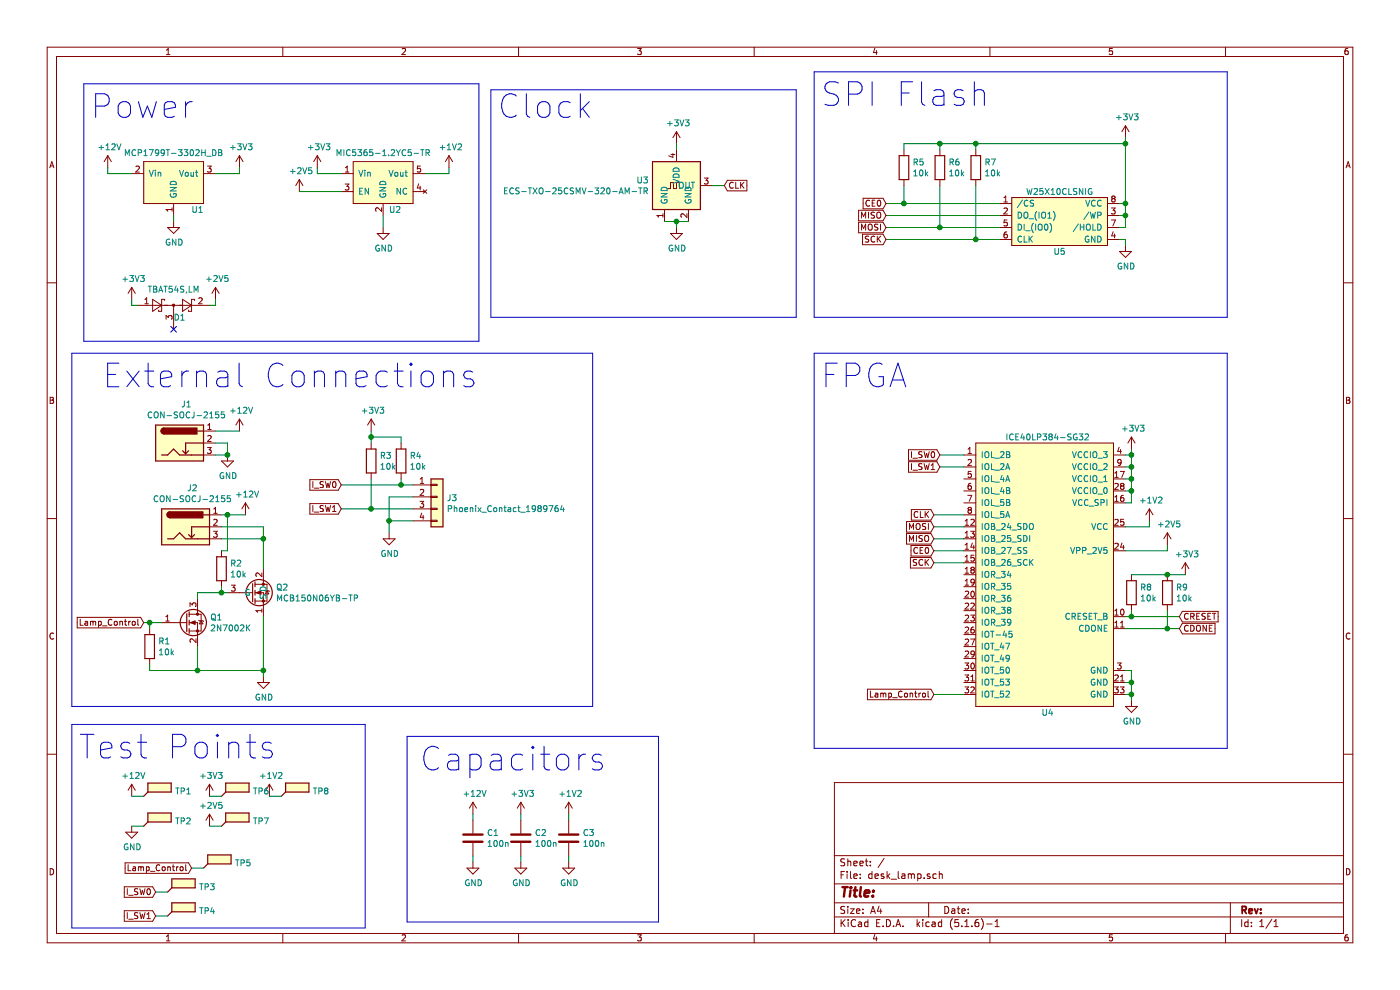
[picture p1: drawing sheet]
EESchema Schematic File Version 4
EELAYER 30 0
EELAYER END
$Descr A4 11693 8268
encoding utf-8
Sheet 1 1
Title ""
Date ""
Rev ""
Comp ""
Comment1 ""
Comment2 ""
Comment3 ""
Comment4 ""
$EndDescr
$Comp
L nezbyte:ICE40LP384-SG32 U4
U 1 1
P 8750 4950
F 0 "U4" H 8750 3950 50  0000 C CNN
F 1 "ICE40LP384-SG32" H 8750 6250 50  0000 C CNN
F 2 "nezbyte:QFN-32-1EP_5x5mm_P0.5mm_EP3.1x3.1mm_ThermalVias" H 8600 5050 50  0001 C CNN
F 3 "https://www.mouser.com/datasheet/2/225/FPGA-DS-02029-3-5-iCE40-LP-HX-Family-Data-Sheet-1022803.pdf" H 8600 5050 50  0001 C CNN
	1    8750 4950
	1    0    0    -1  
$EndComp
Wire Wire Line
	9450 3800 9450 3900
Wire Wire Line
	9450 3900 9400 3900
Wire Wire Line
	9450 3800 9400 3800
Wire Wire Line
	9450 3900 9450 4000
Wire Wire Line
	9450 4000 9400 4000
Connection ~ 9450 3900
Wire Wire Line
	9450 4000 9450 4100
Wire Wire Line
	9450 4100 9400 4100
Connection ~ 9450 4000
Text GLabel 7850 3800 0    50   Input ~ 0
I_SW0
Text GLabel 7850 3900 0    50   Input ~ 0
I_SW1
Wire Wire Line
	8050 3900 7850 3900
Wire Wire Line
	8050 3800 7850 3800
$Comp
L power:+2V5 #PWR0101
U 1 1
P 9750 4550
F 0 "#PWR0101" H 9750 4400 50  0001 C CNN
F 1 "+2V5" H 9765 4723 50  0000 C CNN
F 2 "" H 9750 4550 50  0001 C CNN
F 3 "" H 9750 4550 50  0001 C CNN
	1    9750 4550
	1    0    0    -1  
$EndComp
$Comp
L power:+3V3 #PWR0102
U 1 1
P 9450 3750
F 0 "#PWR0102" H 9450 3600 50  0001 C CNN
F 1 "+3V3" H 9465 3923 50  0000 C CNN
F 2 "" H 9450 3750 50  0001 C CNN
F 3 "" H 9450 3750 50  0001 C CNN
	1    9450 3750
	1    0    0    -1  
$EndComp
Wire Wire Line
	9450 3750 9450 3800
Connection ~ 9450 3800
$Comp
L power:GND #PWR0103
U 1 1
P 9450 5850
F 0 "#PWR0103" H 9450 5600 50  0001 C CNN
F 1 "GND" H 9455 5677 50  0000 C CNN
F 2 "" H 9450 5850 50  0001 C CNN
F 3 "" H 9450 5850 50  0001 C CNN
	1    9450 5850
	1    0    0    -1  
$EndComp
Wire Wire Line
	9400 5800 9450 5800
Wire Wire Line
	9450 5800 9450 5850
Wire Wire Line
	9400 5700 9450 5700
Wire Wire Line
	9450 5700 9450 5800
Connection ~ 9450 5800
Wire Wire Line
	9400 4200 9450 4200
Wire Wire Line
	9450 4200 9450 4100
Connection ~ 9450 4100
$Comp
L power:+3V3 #PWR0104
U 1 1
P 2000 1400
F 0 "#PWR0104" H 2000 1250 50  0001 C CNN
F 1 "+3V3" H 2015 1573 50  0000 C CNN
F 2 "" H 2000 1400 50  0001 C CNN
F 3 "" H 2000 1400 50  0001 C CNN
	1    2000 1400
	1    0    0    -1  
$EndComp
$Comp
L power:+2V5 #PWR0105
U 1 1
P 2500 1600
F 0 "#PWR0105" H 2500 1450 50  0001 C CNN
F 1 "+2V5" H 2515 1773 50  0000 C CNN
F 2 "" H 2500 1600 50  0001 C CNN
F 3 "" H 2500 1600 50  0001 C CNN
	1    2500 1600
	1    0    0    -1  
$EndComp
$Comp
L power:+1V2 #PWR0106
U 1 1
P 9600 4350
F 0 "#PWR0106" H 9600 4200 50  0001 C CNN
F 1 "+1V2" H 9615 4523 50  0000 C CNN
F 2 "" H 9600 4350 50  0001 C CNN
F 3 "" H 9600 4350 50  0001 C CNN
	1    9600 4350
	1    0    0    -1  
$EndComp
Wire Wire Line
	9750 4550 9750 4600
$Comp
L nezbyte:MCP1799T-3302H_DB U1
U 1 1
P 1450 1450
F 0 "U1" H 1650 1150 50  0000 C CNN
F 1 "MCP1799T-3302H_DB" H 1450 1624 50  0000 C CNN
F 2 "nezbyte:SOT-89-3" H 1450 1600 50  0001 C CNN
F 3 "https://www.mouser.com/datasheet/2/268/MCP1799-Data-Sheet-20006248A-1658571.pdf" H 1450 1600 50  0001 C CNN
	1    1450 1450
	1    0    0    -1  
$EndComp
$Comp
L power:+12V #PWR0107
U 1 1
P 900 1400
F 0 "#PWR0107" H 900 1250 50  0001 C CNN
F 1 "+12V" H 915 1573 50  0000 C CNN
F 2 "" H 900 1400 50  0001 C CNN
F 3 "" H 900 1400 50  0001 C CNN
	1    900  1400
	1    0    0    -1  
$EndComp
Wire Wire Line
	900  1400 900  1450
Wire Wire Line
	900  1450 1100 1450
Wire Wire Line
	1800 1450 2000 1450
Wire Wire Line
	2000 1450 2000 1400
$Comp
L power:GND #PWR0108
U 1 1
P 1450 1850
F 0 "#PWR0108" H 1450 1600 50  0001 C CNN
F 1 "GND" H 1455 1677 50  0000 C CNN
F 2 "" H 1450 1850 50  0001 C CNN
F 3 "" H 1450 1850 50  0001 C CNN
	1    1450 1850
	1    0    0    -1  
$EndComp
$Comp
L nezbyte:MIC5365-1.2YC5-TR U2
U 1 1
P 3200 1450
F 0 "U2" H 3300 1150 50  0000 C CNN
F 1 "MIC5365-1.2YC5-TR" H 3200 1624 50  0000 C CNN
F 2 "nezbyte:SOT-353_SC-70-5" H 3150 1900 50  0001 C CNN
F 3 "https://www.mouser.com/datasheet/2/268/mic5365-1082359.pdf" H 3150 1900 50  0001 C CNN
	1    3200 1450
	1    0    0    -1  
$EndComp
$Comp
L power:+3V3 #PWR0109
U 1 1
P 2650 1400
F 0 "#PWR0109" H 2650 1250 50  0001 C CNN
F 1 "+3V3" H 2665 1573 50  0000 C CNN
F 2 "" H 2650 1400 50  0001 C CNN
F 3 "" H 2650 1400 50  0001 C CNN
	1    2650 1400
	1    0    0    -1  
$EndComp
Wire Wire Line
	2850 1450 2650 1450
Wire Wire Line
	2650 1450 2650 1400
$Comp
L power:+1V2 #PWR0110
U 1 1
P 3750 1400
F 0 "#PWR0110" H 3750 1250 50  0001 C CNN
F 1 "+1V2" H 3765 1573 50  0000 C CNN
F 2 "" H 3750 1400 50  0001 C CNN
F 3 "" H 3750 1400 50  0001 C CNN
	1    3750 1400
	1    0    0    -1  
$EndComp
Wire Wire Line
	3750 1400 3750 1450
Wire Wire Line
	3750 1450 3550 1450
Wire Wire Line
	9600 4350 9600 4400
Wire Wire Line
	9600 4400 9400 4400
Wire Wire Line
	9400 4600 9750 4600
$Comp
L nezbyte:TBAT54S,LM D1
U 1 1
P 1450 2550
F 0 "D1" H 1500 2450 50  0000 C CNN
F 1 "TBAT54S,LM" H 1450 2684 50  0000 C CNN
F 2 "nezbyte:SOT-23" H 1450 2550 50  0001 C CNN
F 3 "https://www.mouser.com/datasheet/2/408/TBAT54S_datasheet_en_20171117-951101.pdf" H 1450 2550 50  0001 C CNN
	1    1450 2550
	1    0    0    -1  
$EndComp
$Comp
L power:+3V3 #PWR0111
U 1 1
P 1100 2500
F 0 "#PWR0111" H 1100 2350 50  0001 C CNN
F 1 "+3V3" H 1115 2673 50  0000 C CNN
F 2 "" H 1100 2500 50  0001 C CNN
F 3 "" H 1100 2500 50  0001 C CNN
	1    1100 2500
	1    0    0    -1  
$EndComp
Wire Wire Line
	1100 2500 1100 2550
Wire Wire Line
	1100 2550 1150 2550
$Comp
L power:+2V5 #PWR0112
U 1 1
P 1800 2500
F 0 "#PWR0112" H 1800 2350 50  0001 C CNN
F 1 "+2V5" H 1815 2673 50  0000 C CNN
F 2 "" H 1800 2500 50  0001 C CNN
F 3 "" H 1800 2500 50  0001 C CNN
	1    1800 2500
	1    0    0    -1  
$EndComp
Wire Wire Line
	1800 2500 1800 2550
Wire Wire Line
	1800 2550 1750 2550
NoConn ~ 1450 2750
Wire Wire Line
	2850 1600 2500 1600
$Comp
L power:GND #PWR0113
U 1 1
P 3200 1900
F 0 "#PWR0113" H 3200 1650 50  0001 C CNN
F 1 "GND" H 3205 1727 50  0000 C CNN
F 2 "" H 3200 1900 50  0001 C CNN
F 3 "" H 3200 1900 50  0001 C CNN
	1    3200 1900
	1    0    0    -1  
$EndComp
Wire Wire Line
	3200 1800 3200 1900
Wire Notes Line style solid
	700  2850 4000 2850
Wire Notes Line style solid
	4000 700  700  700 
Wire Notes Line style solid
	6800 6250 6800 2950
Wire Notes Line style solid
	6800 2950 10250 2950
Wire Notes Line style solid
	10250 2950 10250 6250
Wire Notes Line style solid
	6800 6250 10250 6250
Text Notes 6850 3250 0    197  ~ 0
FPGA\n
Text Notes 750  1000 0    197  ~ 0
Power\n
Wire Notes Line style solid
	700  700  700  2850
$Comp
L nezbyte:W25X10CLSNIG U5
U 1 1
P 8850 1850
F 0 "U5" H 8850 1600 50  0000 C CNN
F 1 "W25X10CLSNIG" H 8850 2100 50  0000 C CNN
F 2 "nezbyte:SOIC-8_3.9x4.9mm_P1.27mm" H 8750 1900 50  0001 C CNN
F 3 "https://www.mouser.com/datasheet/2/949/w25x10cl_revg_021714-1489755.pdf" H 8750 1900 50  0001 C CNN
	1    8850 1850
	1    0    0    -1  
$EndComp
Text GLabel 7800 4400 0    50   Input ~ 0
MOSI
Text GLabel 7800 4500 0    50   Input ~ 0
MISO
Text GLabel 7800 4600 0    50   Input ~ 0
CE0
Wire Wire Line
	7800 4600 8050 4600
Wire Wire Line
	7800 4500 8050 4500
Wire Wire Line
	7800 4400 8050 4400
Text GLabel 7800 4700 0    50   Input ~ 0
SCK
Wire Wire Line
	7800 4700 8050 4700
Text GLabel 7400 1800 0    50   Input ~ 0
MISO
Text GLabel 7400 1900 0    50   Input ~ 0
MOSI
Text GLabel 7400 1700 0    50   Input ~ 0
CE0
Text GLabel 7400 2000 0    50   Input ~ 0
SCK
$Comp
L power:+3V3 #PWR0114
U 1 1
P 9400 1150
F 0 "#PWR0114" H 9400 1000 50  0001 C CNN
F 1 "+3V3" H 9415 1323 50  0000 C CNN
F 2 "" H 9400 1150 50  0001 C CNN
F 3 "" H 9400 1150 50  0001 C CNN
	1    9400 1150
	1    0    0    -1  
$EndComp
Wire Wire Line
	9400 1700 9350 1700
$Comp
L power:GND #PWR0115
U 1 1
P 9400 2050
F 0 "#PWR0115" H 9400 1800 50  0001 C CNN
F 1 "GND" H 9405 1877 50  0000 C CNN
F 2 "" H 9400 2050 50  0001 C CNN
F 3 "" H 9400 2050 50  0001 C CNN
	1    9400 2050
	1    0    0    -1  
$EndComp
Wire Wire Line
	9350 2000 9400 2000
Wire Wire Line
	9400 2000 9400 2050
Wire Wire Line
	9350 1800 9400 1800
Wire Wire Line
	9400 1800 9400 1700
Connection ~ 9400 1700
Wire Wire Line
	9350 1900 9400 1900
Wire Wire Line
	9400 1900 9400 1800
Connection ~ 9400 1800
Text GLabel 9850 5150 2    50   Input ~ 0
CRESET
Text GLabel 9850 5250 2    50   Input ~ 0
CDONE
Wire Notes Line style solid
	10250 2650 10250 600 
Wire Notes Line style solid
	10250 600  6800 600 
Wire Notes Line style solid
	6800 600  6800 2650
Wire Wire Line
	9400 5150 9450 5150
$Comp
L Device:R R8
U 1 1
P 9450 4950
F 0 "R8" H 9520 4996 50  0000 L CNN
F 1 "10k" H 9520 4905 50  0000 L CNN
F 2 "Resistor_SMD:R_0805_2012Metric" V 9380 4950 50  0001 C CNN
F 3 "~" H 9450 4950 50  0001 C CNN
	1    9450 4950
	1    0    0    -1  
$EndComp
$Comp
L Device:R R9
U 1 1
P 9750 4950
F 0 "R9" H 9820 4996 50  0000 L CNN
F 1 "10k" H 9820 4905 50  0000 L CNN
F 2 "Resistor_SMD:R_0805_2012Metric" V 9680 4950 50  0001 C CNN
F 3 "~" H 9750 4950 50  0001 C CNN
	1    9750 4950
	1    0    0    -1  
$EndComp
Wire Wire Line
	9450 5100 9450 5150
Wire Wire Line
	9750 5100 9750 5250
Connection ~ 9750 5250
Wire Wire Line
	9750 5250 9850 5250
$Comp
L power:+3V3 #PWR0116
U 1 1
P 9900 4800
F 0 "#PWR0116" H 9900 4650 50  0001 C CNN
F 1 "+3V3" H 9915 4973 50  0000 C CNN
F 2 "" H 9900 4800 50  0001 C CNN
F 3 "" H 9900 4800 50  0001 C CNN
	1    9900 4800
	1    0    0    -1  
$EndComp
Wire Wire Line
	9900 4800 9750 4800
Connection ~ 9750 4800
Wire Wire Line
	9450 4800 9750 4800
Wire Wire Line
	9450 5150 9850 5150
Connection ~ 9450 5150
Wire Wire Line
	9400 5250 9750 5250
$Comp
L Device:R R7
U 1 1
P 8150 1400
F 0 "R7" H 8220 1446 50  0000 L CNN
F 1 "10k" H 8220 1355 50  0000 L CNN
F 2 "Resistor_SMD:R_0805_2012Metric" V 8080 1400 50  0001 C CNN
F 3 "~" H 8150 1400 50  0001 C CNN
	1    8150 1400
	1    0    0    -1  
$EndComp
$Comp
L Device:R R6
U 1 1
P 7850 1400
F 0 "R6" H 7920 1446 50  0000 L CNN
F 1 "10k" H 7920 1355 50  0000 L CNN
F 2 "Resistor_SMD:R_0805_2012Metric" V 7780 1400 50  0001 C CNN
F 3 "~" H 7850 1400 50  0001 C CNN
	1    7850 1400
	1    0    0    -1  
$EndComp
$Comp
L Device:R R5
U 1 1
P 7550 1400
F 0 "R5" H 7620 1446 50  0000 L CNN
F 1 "10k" H 7620 1355 50  0000 L CNN
F 2 "Resistor_SMD:R_0805_2012Metric" V 7480 1400 50  0001 C CNN
F 3 "~" H 7550 1400 50  0001 C CNN
	1    7550 1400
	1    0    0    -1  
$EndComp
Wire Wire Line
	7400 1700 7550 1700
Wire Wire Line
	7400 1800 8350 1800
Wire Wire Line
	7400 1900 7850 1900
Wire Wire Line
	9400 1200 9400 1700
Wire Wire Line
	7400 2000 8150 2000
Wire Wire Line
	8150 1550 8150 2000
Connection ~ 8150 2000
Wire Wire Line
	8150 2000 8350 2000
Wire Wire Line
	7850 1550 7850 1900
Connection ~ 7850 1900
Wire Wire Line
	7850 1900 8350 1900
Wire Wire Line
	7550 1550 7550 1700
Connection ~ 7550 1700
Wire Wire Line
	7550 1700 8350 1700
Wire Wire Line
	7550 1250 7550 1200
Wire Wire Line
	7550 1200 7850 1200
Connection ~ 9400 1200
Wire Wire Line
	9400 1150 9400 1200
Wire Wire Line
	7850 1250 7850 1200
Connection ~ 7850 1200
Wire Wire Line
	7850 1200 8150 1200
Wire Wire Line
	8150 1250 8150 1200
Connection ~ 8150 1200
Wire Wire Line
	8150 1200 9400 1200
Text Notes 6850 900  0    197  ~ 0
SPI Flash\n
$Comp
L nezbyte:ECS-TXO-25CSMV-320-AM-TR U3
U 1 1
P 5650 1550
F 0 "U3" H 5420 1596 50  0000 R CNN
F 1 "ECS-TXO-25CSMV-320-AM-TR" H 5420 1505 50  0000 R CNN
F 2 "nezbyte:Oscillator_SMD_ECS_2520MV-xxx-xx-4Pin_2.5x2.0mm" H 5750 2350 50  0001 C CNN
F 3 "https://www.mouser.com/datasheet/2/122/ECS-TXO-25CSMV-1663914.pdf" H 5750 2350 50  0001 C CNN
	1    5650 1550
	1    0    0    -1  
$EndComp
$Comp
L power:+3V3 #PWR0117
U 1 1
P 5650 1200
F 0 "#PWR0117" H 5650 1050 50  0001 C CNN
F 1 "+3V3" H 5665 1373 50  0000 C CNN
F 2 "" H 5650 1200 50  0001 C CNN
F 3 "" H 5650 1200 50  0001 C CNN
	1    5650 1200
	1    0    0    -1  
$EndComp
Wire Wire Line
	5650 1200 5650 1250
$Comp
L power:GND #PWR0118
U 1 1
P 5650 1900
F 0 "#PWR0118" H 5650 1650 50  0001 C CNN
F 1 "GND" H 5655 1727 50  0000 C CNN
F 2 "" H 5650 1900 50  0001 C CNN
F 3 "" H 5650 1900 50  0001 C CNN
	1    5650 1900
	1    0    0    -1  
$EndComp
Wire Wire Line
	5550 1850 5650 1850
Wire Wire Line
	5650 1850 5650 1900
Connection ~ 5650 1850
Wire Wire Line
	5650 1850 5750 1850
Text GLabel 6050 1550 2    50   Input ~ 0
CLK
Wire Wire Line
	6050 1550 5950 1550
Text GLabel 7800 4300 0    50   Input ~ 0
CLK
Wire Wire Line
	7800 4300 8050 4300
Wire Notes Line style solid
	6800 2650 10250 2650
Wire Notes Line style solid
	4000 700  4000 2850
Wire Notes Line style solid
	4100 750  4100 2650
Wire Notes Line style solid
	4100 2650 6650 2650
Wire Notes Line style solid
	6650 2650 6650 750 
Wire Notes Line style solid
	6650 750  4100 750 
Text Notes 4150 1000 0    197  ~ 0
Clock
$Comp
L nezbyte:CON-SOCJ-2155 J1
U 1 1
P 1500 3700
F 0 "J1" H 1557 4025 50  0000 C CNN
F 1 "CON-SOCJ-2155" H 1557 3934 50  0000 C CNN
F 2 "nezbyte:BarrelJack_CUI_PJ-102AH_Horizontal" H 1500 3700 50  0001 C CNN
F 3 "https://www.mouser.com/catalog/additional/Gravitech_CON_SOCJ_2155.jpg" H 1500 3700 50  0001 C CNN
	1    1500 3700
	1    0    0    -1  
$EndComp
$Comp
L power:+12V #PWR0119
U 1 1
P 2000 3600
F 0 "#PWR0119" H 2000 3450 50  0001 C CNN
F 1 "+12V" H 2015 3773 50  0000 C CNN
F 2 "" H 2000 3600 50  0001 C CNN
F 3 "" H 2000 3600 50  0001 C CNN
	1    2000 3600
	1    0    0    -1  
$EndComp
$Comp
L power:GND #PWR0120
U 1 1
P 1900 3800
F 0 "#PWR0120" H 1900 3550 50  0001 C CNN
F 1 "GND" H 1905 3627 50  0000 C CNN
F 2 "" H 1900 3800 50  0001 C CNN
F 3 "" H 1900 3800 50  0001 C CNN
	1    1900 3800
	1    0    0    -1  
$EndComp
Wire Wire Line
	1800 3800 1900 3800
Wire Wire Line
	1800 3700 1900 3700
Wire Wire Line
	1900 3700 1900 3800
Connection ~ 1900 3800
$Comp
L nezbyte:MCB150N06YB-TP Q2
U 1 1
P 2200 4950
F 0 "Q2" H 2304 4996 50  0000 L CNN
F 1 "MCB150N06YB-TP" H 2304 4905 50  0000 L CNN
F 2 "nezbyte:TO-263-3_TabPin2" H 2200 4950 50  0001 C CNN
F 3 "https://www.mouser.com/datasheet/2/258/MCB150N06YB(D2PAK)-V1-1626326.pdf" H 2200 4950 50  0001 C CNN
	1    2200 4950
	1    0    0    -1  
$EndComp
$Comp
L nezbyte:CON-SOCJ-2155 J2
U 1 1
P 1550 4400
F 0 "J2" H 1607 4725 50  0000 C CNN
F 1 "CON-SOCJ-2155" H 1607 4634 50  0000 C CNN
F 2 "nezbyte:BarrelJack_CUI_PJ-102AH_Horizontal" H 1550 4400 50  0001 C CNN
F 3 "https://www.mouser.com/catalog/additional/Gravitech_CON_SOCJ_2155.jpg" H 1550 4400 50  0001 C CNN
	1    1550 4400
	1    0    0    -1  
$EndComp
$Comp
L power:+12V #PWR0121
U 1 1
P 2050 4300
F 0 "#PWR0121" H 2050 4150 50  0001 C CNN
F 1 "+12V" H 2065 4473 50  0000 C CNN
F 2 "" H 2050 4300 50  0001 C CNN
F 3 "" H 2050 4300 50  0001 C CNN
	1    2050 4300
	1    0    0    -1  
$EndComp
Wire Wire Line
	1800 3600 2000 3600
Wire Wire Line
	2050 4300 1900 4300
Wire Wire Line
	2200 4400 1850 4400
Wire Wire Line
	1850 4500 2200 4500
Connection ~ 2200 4500
Wire Wire Line
	2200 4500 2200 4400
Text GLabel 1200 5200 0    50   Input ~ 0
Lamp_Control
$Comp
L Device:R R2
U 1 1
P 1850 4750
F 0 "R2" H 1920 4796 50  0000 L CNN
F 1 "10k" H 1920 4705 50  0000 L CNN
F 2 "Resistor_SMD:R_0805_2012Metric" V 1780 4750 50  0001 C CNN
F 3 "~" H 1850 4750 50  0001 C CNN
	1    1850 4750
	1    0    0    -1  
$EndComp
$Comp
L power:GND #PWR0122
U 1 1
P 2200 5650
F 0 "#PWR0122" H 2200 5400 50  0001 C CNN
F 1 "GND" H 2205 5477 50  0000 C CNN
F 2 "" H 2200 5650 50  0001 C CNN
F 3 "" H 2200 5650 50  0001 C CNN
	1    2200 5650
	1    0    0    -1  
$EndComp
$Comp
L Device:R R1
U 1 1
P 1250 5400
F 0 "R1" H 1320 5446 50  0000 L CNN
F 1 "10k" H 1320 5355 50  0000 L CNN
F 2 "Resistor_SMD:R_0805_2012Metric" V 1180 5400 50  0001 C CNN
F 3 "~" H 1250 5400 50  0001 C CNN
	1    1250 5400
	1    0    0    -1  
$EndComp
Wire Wire Line
	1250 5250 1250 5200
Wire Wire Line
	1250 5200 1350 5200
Wire Wire Line
	1250 5550 1250 5600
Wire Wire Line
	1250 5600 1650 5600
Wire Wire Line
	2200 5600 2200 5650
Wire Wire Line
	1650 5400 1650 5600
Connection ~ 1650 5600
Wire Wire Line
	1650 5600 2200 5600
Wire Wire Line
	1250 5200 1200 5200
Connection ~ 1250 5200
$Comp
L power:+12V #PWR0123
U 1 1
P 1100 6650
F 0 "#PWR0123" H 1100 6500 50  0001 C CNN
F 1 "+12V" H 1115 6823 50  0000 C CNN
F 2 "" H 1100 6650 50  0001 C CNN
F 3 "" H 1100 6650 50  0001 C CNN
	1    1100 6650
	1    0    0    -1  
$EndComp
$Comp
L power:GND #PWR0124
U 1 1
P 1100 6900
F 0 "#PWR0124" H 1100 6650 50  0001 C CNN
F 1 "GND" H 1105 6727 50  0000 C CNN
F 2 "" H 1100 6900 50  0001 C CNN
F 3 "" H 1100 6900 50  0001 C CNN
	1    1100 6900
	1    0    0    -1  
$EndComp
$Comp
L power:+3V3 #PWR0125
U 1 1
P 1750 6650
F 0 "#PWR0125" H 1750 6500 50  0001 C CNN
F 1 "+3V3" H 1765 6823 50  0000 C CNN
F 2 "" H 1750 6650 50  0001 C CNN
F 3 "" H 1750 6650 50  0001 C CNN
	1    1750 6650
	1    0    0    -1  
$EndComp
$Comp
L power:+2V5 #PWR0126
U 1 1
P 1750 6900
F 0 "#PWR0126" H 1750 6750 50  0001 C CNN
F 1 "+2V5" H 1765 7073 50  0000 C CNN
F 2 "" H 1750 6900 50  0001 C CNN
F 3 "" H 1750 6900 50  0001 C CNN
	1    1750 6900
	1    0    0    -1  
$EndComp
$Comp
L power:+1V2 #PWR0127
U 1 1
P 2250 6650
F 0 "#PWR0127" H 2250 6500 50  0001 C CNN
F 1 "+1V2" H 2265 6823 50  0000 C CNN
F 2 "" H 2250 6650 50  0001 C CNN
F 3 "" H 2250 6650 50  0001 C CNN
	1    2250 6650
	1    0    0    -1  
$EndComp
Text GLabel 1600 7250 0    50   Input ~ 0
Lamp_Control
Text GLabel 1300 7450 0    50   Input ~ 0
I_SW0
Text GLabel 1300 7650 0    50   Input ~ 0
I_SW1
$Comp
L nezbyte:TestPoint_5019 TP5
U 1 1
P 1700 7250
F 0 "TP5" H 1960 7293 50  0000 L CNN
F 1 "CTRL" H 1700 7400 50  0001 C CNN
F 2 "nezbyte:TestPoint_5019" H 1700 7250 50  0001 C CNN
F 3 "http://www.keyelco.com/product-pdf.cfm?p=1357" H 1700 7250 50  0001 C CNN
	1    1700 7250
	1    0    0    -1  
$EndComp
Wire Wire Line
	1600 7250 1700 7250
$Comp
L nezbyte:TestPoint_5019 TP3
U 1 1
P 1400 7450
F 0 "TP3" H 1660 7493 50  0000 L CNN
F 1 "SW0" H 1400 7600 50  0001 C CNN
F 2 "nezbyte:TestPoint_5019" H 1400 7450 50  0001 C CNN
F 3 "http://www.keyelco.com/product-pdf.cfm?p=1357" H 1400 7450 50  0001 C CNN
	1    1400 7450
	1    0    0    -1  
$EndComp
$Comp
L nezbyte:TestPoint_5019 TP4
U 1 1
P 1400 7650
F 0 "TP4" H 1660 7693 50  0000 L CNN
F 1 "SW1" H 1400 7800 50  0001 C CNN
F 2 "nezbyte:TestPoint_5019" H 1400 7650 50  0001 C CNN
F 3 "http://www.keyelco.com/product-pdf.cfm?p=1357" H 1400 7650 50  0001 C CNN
	1    1400 7650
	1    0    0    -1  
$EndComp
Wire Wire Line
	1300 7650 1400 7650
Wire Wire Line
	1300 7450 1400 7450
$Comp
L nezbyte:TestPoint_5019 TP1
U 1 1
P 1200 6650
F 0 "TP1" H 1460 6693 50  0000 L CNN
F 1 "12V" H 1200 6800 50  0001 C CNN
F 2 "nezbyte:TestPoint_5019" H 1200 6650 50  0001 C CNN
F 3 "http://www.keyelco.com/product-pdf.cfm?p=1357" H 1200 6650 50  0001 C CNN
	1    1200 6650
	1    0    0    -1  
$EndComp
$Comp
L nezbyte:TestPoint_5019 TP6
U 1 1
P 1850 6650
F 0 "TP6" H 2110 6693 50  0000 L CNN
F 1 "3.3V" H 1850 6800 50  0001 C CNN
F 2 "nezbyte:TestPoint_5019" H 1850 6650 50  0001 C CNN
F 3 "http://www.keyelco.com/product-pdf.cfm?p=1357" H 1850 6650 50  0001 C CNN
	1    1850 6650
	1    0    0    -1  
$EndComp
$Comp
L nezbyte:TestPoint_5019 TP8
U 1 1
P 2350 6650
F 0 "TP8" H 2610 6693 50  0000 L CNN
F 1 "1.2V" H 2350 6800 50  0001 C CNN
F 2 "nezbyte:TestPoint_5019" H 2350 6650 50  0001 C CNN
F 3 "http://www.keyelco.com/product-pdf.cfm?p=1357" H 2350 6650 50  0001 C CNN
	1    2350 6650
	1    0    0    -1  
$EndComp
Wire Wire Line
	2250 6650 2350 6650
Wire Wire Line
	1750 6650 1850 6650
Wire Wire Line
	1100 6650 1200 6650
$Comp
L nezbyte:TestPoint_5019 TP2
U 1 1
P 1200 6900
F 0 "TP2" H 1460 6943 50  0000 L CNN
F 1 "GND" H 1200 7050 50  0001 C CNN
F 2 "nezbyte:TestPoint_5019" H 1200 6900 50  0001 C CNN
F 3 "http://www.keyelco.com/product-pdf.cfm?p=1357" H 1200 6900 50  0001 C CNN
	1    1200 6900
	1    0    0    -1  
$EndComp
Wire Wire Line
	1100 6900 1200 6900
$Comp
L nezbyte:TestPoint_5019 TP7
U 1 1
P 1850 6900
F 0 "TP7" H 2110 6943 50  0000 L CNN
F 1 "2.5V" H 1850 7050 50  0001 C CNN
F 2 "nezbyte:TestPoint_5019" H 1850 6900 50  0001 C CNN
F 3 "http://www.keyelco.com/product-pdf.cfm?p=1357" H 1850 6900 50  0001 C CNN
	1    1850 6900
	1    0    0    -1  
$EndComp
Wire Wire Line
	1750 6900 1850 6900
$Comp
L power:+3V3 #PWR0128
U 1 1
P 3100 3600
F 0 "#PWR0128" H 3100 3450 50  0001 C CNN
F 1 "+3V3" H 3115 3773 50  0000 C CNN
F 2 "" H 3100 3600 50  0001 C CNN
F 3 "" H 3100 3600 50  0001 C CNN
	1    3100 3600
	1    0    0    -1  
$EndComp
$Comp
L Device:R R4
U 1 1
P 3350 3850
F 0 "R4" H 3420 3896 50  0000 L CNN
F 1 "10k" H 3420 3805 50  0000 L CNN
F 2 "Resistor_SMD:R_0805_2012Metric" V 3280 3850 50  0001 C CNN
F 3 "~" H 3350 3850 50  0001 C CNN
	1    3350 3850
	1    0    0    -1  
$EndComp
$Comp
L power:GND #PWR0129
U 1 1
P 3250 4450
F 0 "#PWR0129" H 3250 4200 50  0001 C CNN
F 1 "GND" H 3255 4277 50  0000 C CNN
F 2 "" H 3250 4450 50  0001 C CNN
F 3 "" H 3250 4450 50  0001 C CNN
	1    3250 4450
	1    0    0    -1  
$EndComp
$Comp
L nezbyte:Phoenix_Contact_1989764 J3
U 1 1
P 3650 4150
F 0 "J3" H 3730 4142 50  0000 L CNN
F 1 "Phoenix_Contact_1989764" H 3730 4051 50  0000 L CNN
F 2 "nezbyte:PhoenixContact_PTSA_0,5_4-2,5-F_P2.50mm_Horizontal" H 3650 4150 50  0001 C CNN
F 3 "https://www.mouser.com/datasheet/2/324/2/989764-1459286.pdf" H 3650 4150 50  0001 C CNN
	1    3650 4150
	1    0    0    -1  
$EndComp
Wire Wire Line
	3350 4000 3350 4050
Wire Wire Line
	3350 4050 3450 4050
Wire Wire Line
	3100 3650 3350 3650
Wire Wire Line
	3350 3650 3350 3700
$Comp
L Device:R R3
U 1 1
P 3100 3850
F 0 "R3" H 3170 3896 50  0000 L CNN
F 1 "10k" H 3170 3805 50  0000 L CNN
F 2 "Resistor_SMD:R_0805_2012Metric" V 3030 3850 50  0001 C CNN
F 3 "~" H 3100 3850 50  0001 C CNN
	1    3100 3850
	1    0    0    -1  
$EndComp
Wire Wire Line
	3100 3650 3100 3700
Connection ~ 3100 3650
Wire Wire Line
	3100 3600 3100 3650
Wire Wire Line
	3100 4000 3100 4250
Wire Wire Line
	3100 4250 3450 4250
Wire Wire Line
	3250 4450 3250 4350
Wire Wire Line
	3250 4350 3450 4350
Wire Wire Line
	3450 4150 3250 4150
Wire Wire Line
	3250 4150 3250 4350
Connection ~ 3250 4350
Text GLabel 2850 4050 0    50   Input ~ 0
I_SW0
Wire Wire Line
	2850 4050 3350 4050
Connection ~ 3350 4050
Text GLabel 2850 4250 0    50   Input ~ 0
I_SW1
Wire Wire Line
	2850 4250 3100 4250
Connection ~ 3100 4250
Wire Notes Line style solid
	600  7750 600  6050
Wire Notes Line style solid
	600  6050 3050 6050
Wire Notes Line style solid
	3050 6050 3050 7750
Wire Notes Line style solid
	3050 7750 600  7750
Text Notes 650  6350 0    197  ~ 0
Test Points\n
Text Notes 850  3250 0    197  ~ 0
External Connections
Wire Notes Line style solid
	600  2950 600  5900
Wire Notes Line style solid
	600  5900 4950 5900
Wire Notes Line style solid
	4950 5900 4950 2950
Wire Notes Line style solid
	4950 2950 600  2950
$Comp
L power:+12V #PWR0130
U 1 1
P 3950 6800
F 0 "#PWR0130" H 3950 6650 50  0001 C CNN
F 1 "+12V" H 3965 6973 50  0000 C CNN
F 2 "" H 3950 6800 50  0001 C CNN
F 3 "" H 3950 6800 50  0001 C CNN
	1    3950 6800
	1    0    0    -1  
$EndComp
$Comp
L power:+3V3 #PWR0131
U 1 1
P 4350 6800
F 0 "#PWR0131" H 4350 6650 50  0001 C CNN
F 1 "+3V3" H 4365 6973 50  0000 C CNN
F 2 "" H 4350 6800 50  0001 C CNN
F 3 "" H 4350 6800 50  0001 C CNN
	1    4350 6800
	1    0    0    -1  
$EndComp
$Comp
L power:+1V2 #PWR0132
U 1 1
P 4750 6800
F 0 "#PWR0132" H 4750 6650 50  0001 C CNN
F 1 "+1V2" H 4765 6973 50  0000 C CNN
F 2 "" H 4750 6800 50  0001 C CNN
F 3 "" H 4750 6800 50  0001 C CNN
	1    4750 6800
	1    0    0    -1  
$EndComp
$Comp
L Device:C C1
U 1 1
P 3950 7000
F 0 "C1" H 4065 7046 50  0000 L CNN
F 1 "100n" H 4065 6955 50  0000 L CNN
F 2 "Capacitor_SMD:C_0805_2012Metric" H 3988 6850 50  0001 C CNN
F 3 "~" H 3950 7000 50  0001 C CNN
	1    3950 7000
	1    0    0    -1  
$EndComp
$Comp
L Device:C C2
U 1 1
P 4350 7000
F 0 "C2" H 4465 7046 50  0000 L CNN
F 1 "100n" H 4465 6955 50  0000 L CNN
F 2 "Capacitor_SMD:C_0805_2012Metric" H 4388 6850 50  0001 C CNN
F 3 "~" H 4350 7000 50  0001 C CNN
	1    4350 7000
	1    0    0    -1  
$EndComp
$Comp
L Device:C C3
U 1 1
P 4750 7000
F 0 "C3" H 4865 7046 50  0000 L CNN
F 1 "100n" H 4865 6955 50  0000 L CNN
F 2 "Capacitor_SMD:C_0805_2012Metric" H 4788 6850 50  0001 C CNN
F 3 "~" H 4750 7000 50  0001 C CNN
	1    4750 7000
	1    0    0    -1  
$EndComp
Wire Wire Line
	3950 6800 3950 6850
Wire Wire Line
	4350 6800 4350 6850
Wire Wire Line
	4750 6800 4750 6850
$Comp
L power:GND #PWR0133
U 1 1
P 3950 7200
F 0 "#PWR0133" H 3950 6950 50  0001 C CNN
F 1 "GND" H 3955 7027 50  0000 C CNN
F 2 "" H 3950 7200 50  0001 C CNN
F 3 "" H 3950 7200 50  0001 C CNN
	1    3950 7200
	1    0    0    -1  
$EndComp
Wire Wire Line
	3950 7150 3950 7200
$Comp
L power:GND #PWR0134
U 1 1
P 4350 7200
F 0 "#PWR0134" H 4350 6950 50  0001 C CNN
F 1 "GND" H 4355 7027 50  0000 C CNN
F 2 "" H 4350 7200 50  0001 C CNN
F 3 "" H 4350 7200 50  0001 C CNN
	1    4350 7200
	1    0    0    -1  
$EndComp
Wire Wire Line
	4350 7150 4350 7200
$Comp
L power:GND #PWR0135
U 1 1
P 4750 7200
F 0 "#PWR0135" H 4750 6950 50  0001 C CNN
F 1 "GND" H 4755 7027 50  0000 C CNN
F 2 "" H 4750 7200 50  0001 C CNN
F 3 "" H 4750 7200 50  0001 C CNN
	1    4750 7200
	1    0    0    -1  
$EndComp
Wire Wire Line
	4750 7150 4750 7200
Wire Notes Line style solid
	3400 6150 5500 6150
Wire Notes Line style solid
	5500 6150 5500 7700
Wire Notes Line style solid
	5500 7700 3400 7700
Wire Notes Line style solid
	3400 6150 3400 7700
Text Notes 3500 6450 0    197  ~ 0
Capacitors
Wire Wire Line
	1450 1800 1450 1850
Wire Wire Line
	1650 5000 1650 4950
Wire Wire Line
	1650 4950 1850 4950
Wire Wire Line
	1900 4300 1900 4600
Wire Wire Line
	1900 4600 1850 4600
Connection ~ 1900 4300
Wire Wire Line
	1900 4300 1850 4300
Wire Wire Line
	1850 4900 1850 4950
Connection ~ 1850 4950
Wire Wire Line
	1850 4950 1900 4950
Wire Wire Line
	2200 5150 2200 5600
Connection ~ 2200 5600
Wire Wire Line
	2200 4500 2200 4750
$Comp
L Transistor_FET:2N7002K Q1
U 1 1
P 1550 5200
F 0 "Q1" H 1754 5246 50  0000 L CNN
F 1 "2N7002K" H 1754 5155 50  0000 L CNN
F 2 "Package_TO_SOT_SMD:SOT-23" H 1750 5125 50  0001 L CIN
F 3 "https://www.diodes.com/assets/Datasheets/ds30896.pdf" H 1550 5200 50  0001 L CNN
	1    1550 5200
	1    0    0    -1  
$EndComp
Wire Wire Line
	9400 5600 9450 5600
Wire Wire Line
	9450 5600 9450 5700
Connection ~ 9450 5700
Text GLabel 7800 5800 0    50   Input ~ 0
Lamp_Control
Wire Wire Line
	8050 5800 7800 5800
$EndSCHEMATC
